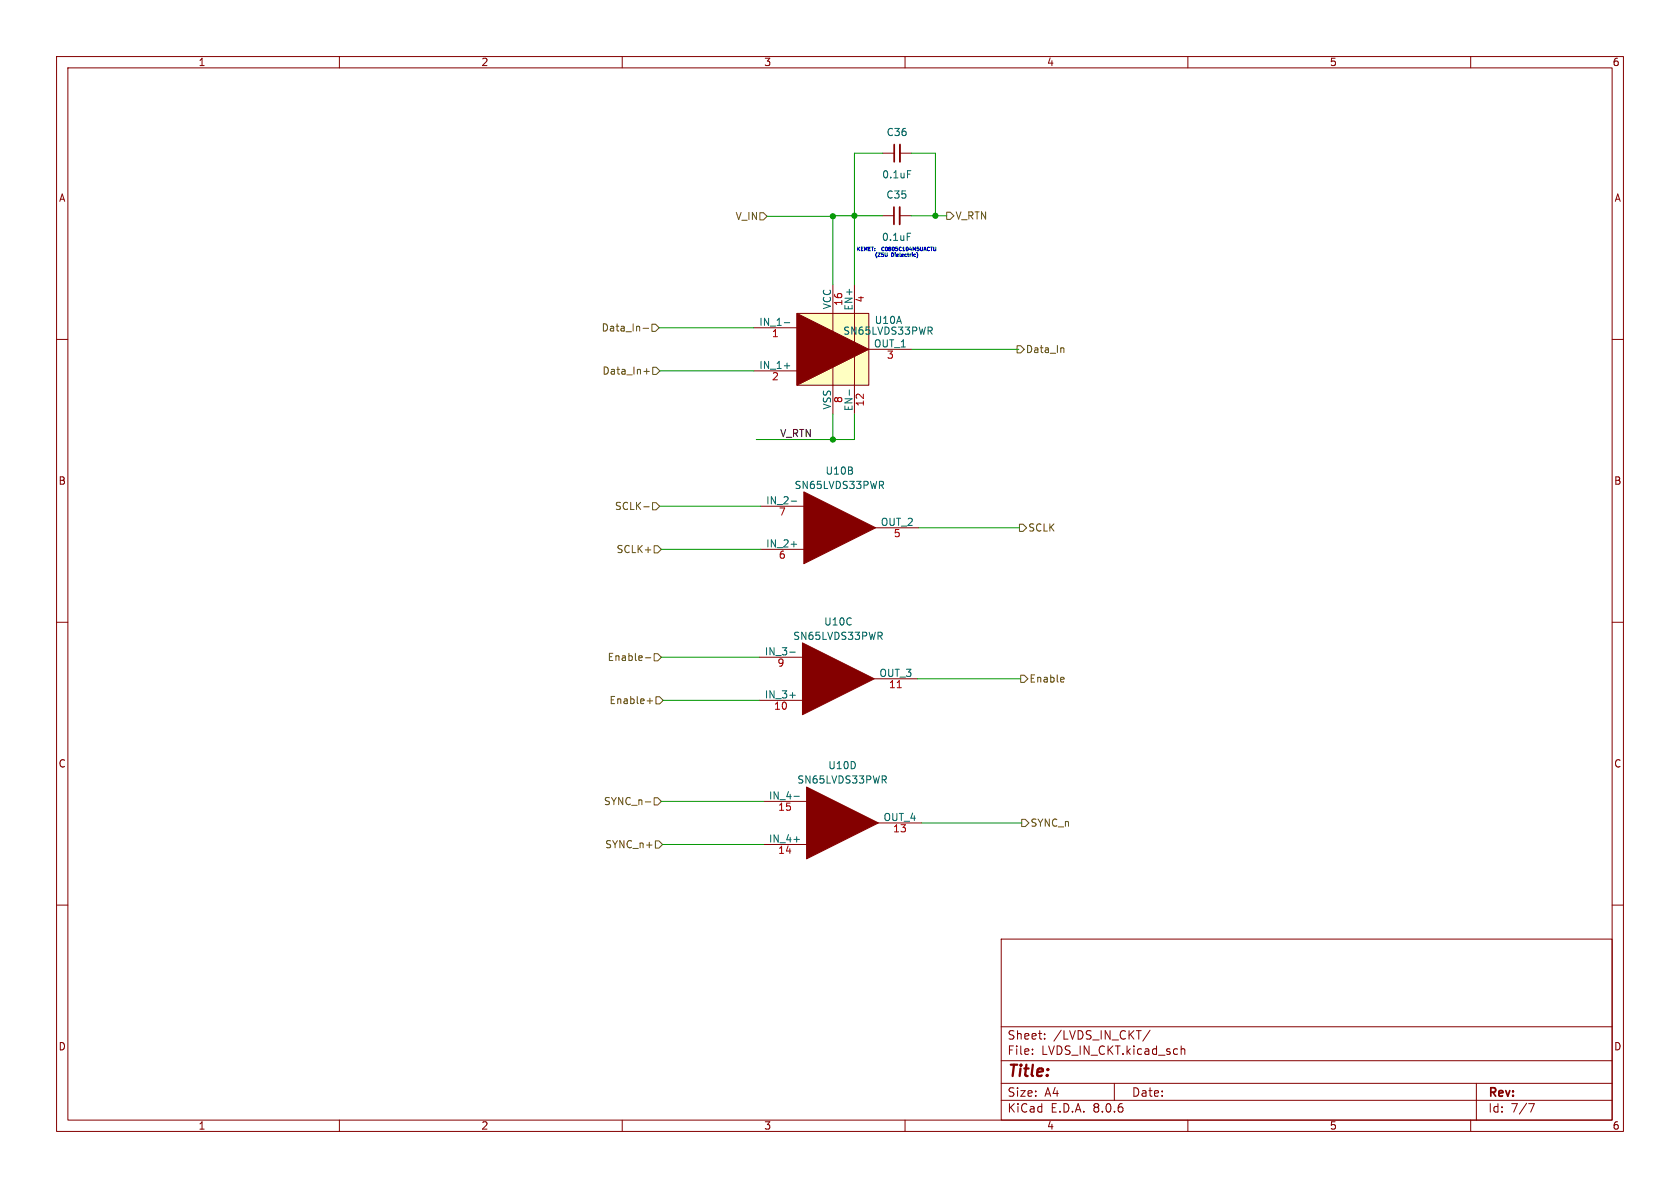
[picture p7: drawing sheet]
<svg xmlns="http://www.w3.org/2000/svg" width="297mm" height="210mm" viewBox="0 0 297 210" stroke-linecap="round" stroke-linejoin="round" font-family="sans-serif">
<g fill="none" stroke="#840000" stroke-width=".18">
<path d="M10 10h277v190h-277zM12 12h273v186h-273zM60 10v2M110 10v2M160 10v2M210 10v2M260 10v2M10 60h2M285 60h2M10 110h2M285 110h2M10 160h2"/>
<path d="M285 160h2M177 166h108v32h-108zM60 198v2M110 198v2M160 198v2M177 194.5h108M177 191.5h108M177 187.5h108M177 181.5h108M182.5 186.3v.1M182.5 185.5v.1M184.7 183.6v.1"/>
<path d="M184.7 182.8v.1M197 191.5v3M203.3 182.1l-1.3 2M208.8 184.9v1.5M208.8 185.5l.2-.1 .4 .1 .1 .9M210 198v2M260 198v2M261 191.5v6.5M270.2 195.1h1l-.6 1.5"/>
</g>
<path d="M140.9 55.4h12.7v12.7h-12.7z" fill="#ffffc2"/>
<g fill="none" stroke="#840000" stroke-width=".18">
<path d="M156 38.1h2M156.1 27.1h2M159.1 38.1h2M159.1 27.1h2M133.3 57.9h7.6M140.9 55.4h12.7v12.7h-12.7zM147.2 50.3v8.9M151.1 50.3v22.9M133.3 65.6h7.6M147.2 64.3v8.9M153.6 61.8h7.6M134.5 97.1h7.6"/>
<path d="M134.5 89.5h7.6M154.8 93.3h7.6M134.2 116.2h7.7M154.6 120h7.6M134.2 123.8h7.7M135 149.3h7.6M135 141.7h7.6M155.3 145.5h7.6"/>
</g>
<g fill="#840000" stroke="#840000" stroke-width=".18">
<path d="M140.9 55.4l12.7 6.4-12.7 6.3z"/>
<path d="M142.1 87l12.7 6.3-12.7 6.4z"/>
<path d="M142.6 139.1l12.7 6.4-12.7 6.3z"/>
<path d="M141.9 113.6l12.7 6.4-12.7 6.3z"/>
</g>
<g fill="none" stroke="#006464" stroke-width=".18">
<path d="M160.4 30.2h.6M138.7 57h.9M160.4 41.2h.6M164.4 58.5l.4 .6M164.6 57.8l.2 .3-.1 .3-.1 .1M138.7 64.7h.9M150.2 68.9v1M139.9 96.2h.9M139.9 88.6h.9M155.8 85.8l.4 .6M156 85.1l.2 .2-.1 .3-.1 .2M139.6 115.3h1"/>
<path d="M155.5 112.4l.5 .6M155.7 111.8l.3 .2-.1 .3-.2 .1M139.6 122.9h1M156.3 137.8l.4 .6M156.4 137.2l.3 .2-.1 .3-.2 .1M140.4 148.4h.9M140.4 140.8h.9"/>
</g>
<path d="M159.1 36.6v3.1M159.1 25.6v3" fill="none" stroke="#840000" stroke-width=".33"/>
<path d="M158 36.6v3.1M158.1 25.6v3" fill="none" stroke="#840000" stroke-width=".3"/>
<path d="M158.6 121.6h.7" fill="none" stroke="#a90000" stroke-width=".18"/>
<g fill="none" stroke="#725600" stroke-width=".18">
<path d="M134.3 37.6h.7l.6 .6-.6 .7h-.7zM167.4 37.5h.6l.6 .6-.6 .7h-.6zM113.7 58h1M115.3 57.3h.6l.6 .6-.6 .7h-.6zM113.8 65.7h1M114.3 65.2v.9M115.4 64.9h.6l.7 .7-.7 .6h-.6zM179.8 61.1h.6l.7 .7-.7 .6h-.6zM187.9 61.5l.2 .2v.6M113.8 89.6h1M115.4 88.9h.6l.6 .6-.6 .6h-.6zM115.6 96.5h.7l.6 .6-.6 .6h-.7z"/>
<path d="M180.2 92.7h.7l.6 .6-.6 .6h-.7zM114.1 116.3h1M115.6 115.5h.7l.6 .7-.6 .6h-.7zM180.4 119.4h.7l.6 .6-.6 .6h-.7zM187.9 119.7l.2 .3-.6 .2M114.4 123.9h1M114.9 123.4v1M116 123.2h.6l.6 .6-.6 .6h-.6zM188.1 120.5l-.2 .1M114.1 141.8h1M115.6 141h.7l.6 .7-.6 .6h-.7zM115.9 148.7h.6l.6 .6-.6 .6h-.6z"/>
<path d="M180.6 144.8h.7l.6 .7-.6 .6h-.7z"/>
</g>
<path d="M155 44.6h.1M156 43.7l-.1 .3 .1 .3M156.8 44.7v.5l-.1 .1M161.8 44.9l.1 .1M161.9 45.3h-.1M162.2 44.9v.4l-.1 .3" fill="none" stroke="#0000c2" stroke-width=".18"/>
<g fill="none" stroke="#009600" stroke-width=".18">
<path d="M135.6 38.2h11.6M156 38.1h-8.8v12.2M156.1 27.1h-5v23.2M161.1 38.1h6.3M161.1 38.1h.1M161.1 27.1h4.3v11M116.5 57.9h16.8M116.7 65.6h16.6M147.2 73.2v4.5M151.1 73.2v4.5h-17.4M161.2 61.8h18.9M116.6 89.5h17.9"/>
<path d="M116.9 97.1h17.6M162.4 93.3h17.8M116.9 116.2h17.3M162.2 120h18.2M117.2 123.8h17M116.9 141.7h18.1M117.1 149.3h17.9M162.9 145.5h17.7"/>
</g>
<g fill="#009600" stroke="#009600" stroke-width=".18">
<circle cx="151.1" cy="38.1" r=".46"/>
<circle cx="165.4" cy="38.1" r=".46"/>
<circle cx="147.2" cy="38.2" r=".46"/>
<circle cx="147.2" cy="77.7" r=".46"/>
</g>
<text font-size="2.8" fill="#840000" x="178" y="190.9">Title:</text>
<g font-size="2.1" fill="#840000">
<text x="178" y="184">Sheet:</text>
<text x="186.2" y="184">/LVDS_IN_CKT/</text>
<text x="178" y="186.7">File:</text>
<text x="184.1" y="186.7">LVDS_IN_CKT.kicad_sch</text>
<text x="178" y="196.9">KiCad</text>
<text x="178" y="194.1">Size:</text>
<text x="184.7" y="194.1">A4</text>
<text x="185.7" y="196.9">E.D.A.</text>
<text x="193.3" y="196.9">8.0.6</text>
<text x="200" y="194.1">Date:</text>
<text x="263" y="194.3">Rev:</text>
<text x="263" y="196.9">Id:</text>
<text x="267.1" y="196.9">7/7</text>
</g>
<g font-size="1.8" fill="#840000">
<text x="35" y="11.9">1</text>
<text x="85" y="11.9">2</text>
<text x="135" y="11.9">3</text>
<text x="185" y="11.9">4</text>
<text x="235" y="11.9">5</text>
<text x="285" y="11.9">6</text>
<text x="10.3" y="35.9">A</text>
<text x="285.3" y="35.9">A</text>
<text x="10.3" y="85.9">B</text>
<text x="285.3" y="85.9">B</text>
<text x="10.3" y="135.9">C</text>
<text x="285.3" y="135.9">C</text>
<text x="10.3" y="185.9">D</text>
<text x="285.3" y="185.9">D</text>
<text x="35" y="199.9">1</text>
<text x="85" y="199.9">2</text>
<text x="135" y="199.9">3</text>
<text x="185" y="199.9">4</text>
<text x="235" y="199.9">5</text>
<text x="285" y="199.9">6</text>
</g>
<g font-size="1.8" fill="#006464">
<text x="156.6" y="24.3">C36</text>
<text x="155.9" y="31.7">0.1uF</text>
<text x="156.6" y="35.3">C35</text>
<text x="155.8" y="42.8">0.1uF</text>
<text x="134.1" y="57.7">IN_1-</text>
<text x="147" y="54.8" transform="rotate(-90 147 54.8)">VCC</text>
<text x="149" y="59.4">SN65LVDS33PWR</text>
<text x="149.2" y="54.2" transform="rotate(-90 149.2 54.2)">16</text>
<text x="150.8" y="55" transform="rotate(-90 150.8 55)">EN+</text>
<text x="154.5" y="57.5">U10A</text>
<text x="134.1" y="65.3">IN_1+</text>
<text x="154.4" y="61.5">OUT_1</text>
<text x="147" y="72.5" transform="rotate(-90 147 72.5)">VSS</text>
<text x="150.8" y="72.8" transform="rotate(-90 150.8 72.8)">EN-</text>
<text x="135.4" y="89.2">IN_2-</text>
<text x="140.4" y="86.6">SN65LVDS33PWR</text>
<text x="145.8" y="84.1">U10B</text>
<text x="155.6" y="93">OUT_2</text>
<text x="135.4" y="96.9">IN_2+</text>
<text x="140.1" y="113.3">SN65LVDS33PWR</text>
<text x="145.6" y="110.8">U10C</text>
<text x="135.1" y="115.9">IN_3-</text>
<text x="155.4" y="119.7">OUT_3</text>
<text x="135.1" y="123.6">IN_3+</text>
<text x="146.3" y="136.2">U10D</text>
<text x="135.8" y="141.4">IN_4-</text>
<text x="140.9" y="138.7">SN65LVDS33PWR</text>
<text x="135.8" y="149">IN_4+</text>
<text x="156.1" y="145.2">OUT_4</text>
</g>
<g font-size="1.8" fill="#725600">
<text x="129.9" y="39.1">V_IN</text>
<text x="168.8" y="39">V_RTN</text>
<text x="106.3" y="58.8">Data_In-</text>
<text x="181.3" y="62.6">Data_In</text>
<text x="106.4" y="66.4">Data_In+</text>
<text x="108.6" y="90.4">SCLK-</text>
<text x="181.7" y="94.2">SCLK</text>
<text x="108.9" y="98">SCLK+</text>
<text x="107.3" y="117">Enable-</text>
<text x="107.7" y="124.7">Enable+</text>
<text x="181.9" y="120.9">Enable</text>
<text x="106.7" y="142.5">SYNC_n-</text>
<text x="182.1" y="146.3">SYNC_n</text>
<text x="106.9" y="150.1">SYNC_n+</text>
</g>
<g font-size="1.8" fill="#a90000">
<text x="153" y="53.6" transform="rotate(-90 153 53.6)">4</text>
<text x="136.4" y="59.9">1</text>
<text x="156.7" y="63.7">3</text>
<text x="136.4" y="67.5">2</text>
<text x="149.2" y="71.3" transform="rotate(-90 149.2 71.3)">8</text>
<text x="153" y="72" transform="rotate(-90 153 72)">12</text>
<text x="137.6" y="91.5">7</text>
<text x="157.9" y="95.3">5</text>
<text x="137.6" y="99.1">6</text>
<text x="137.3" y="118.2">9</text>
<text x="136.7" y="125.8">10</text>
<text x="157.1" y="122">11</text>
<text x="137.5" y="143.6">15</text>
<text x="157.8" y="147.5">13</text>
<text x="137.5" y="151.3">14</text>
</g>
<text font-size="1.8" fill="#0f0f0f" x="137.8" y="77.4">V_RTN</text>
<g font-size=".9" fill="#0000c2">
<text x="151.3" y="44.6">KEMET:</text>
<text x="154.5" y="45.6">(Z5U</text>
<text x="156.3" y="44.6">C0805C104M5UACTU</text>
<text x="157.6" y="45.6">Dielectric)</text>
</g>
</svg>
